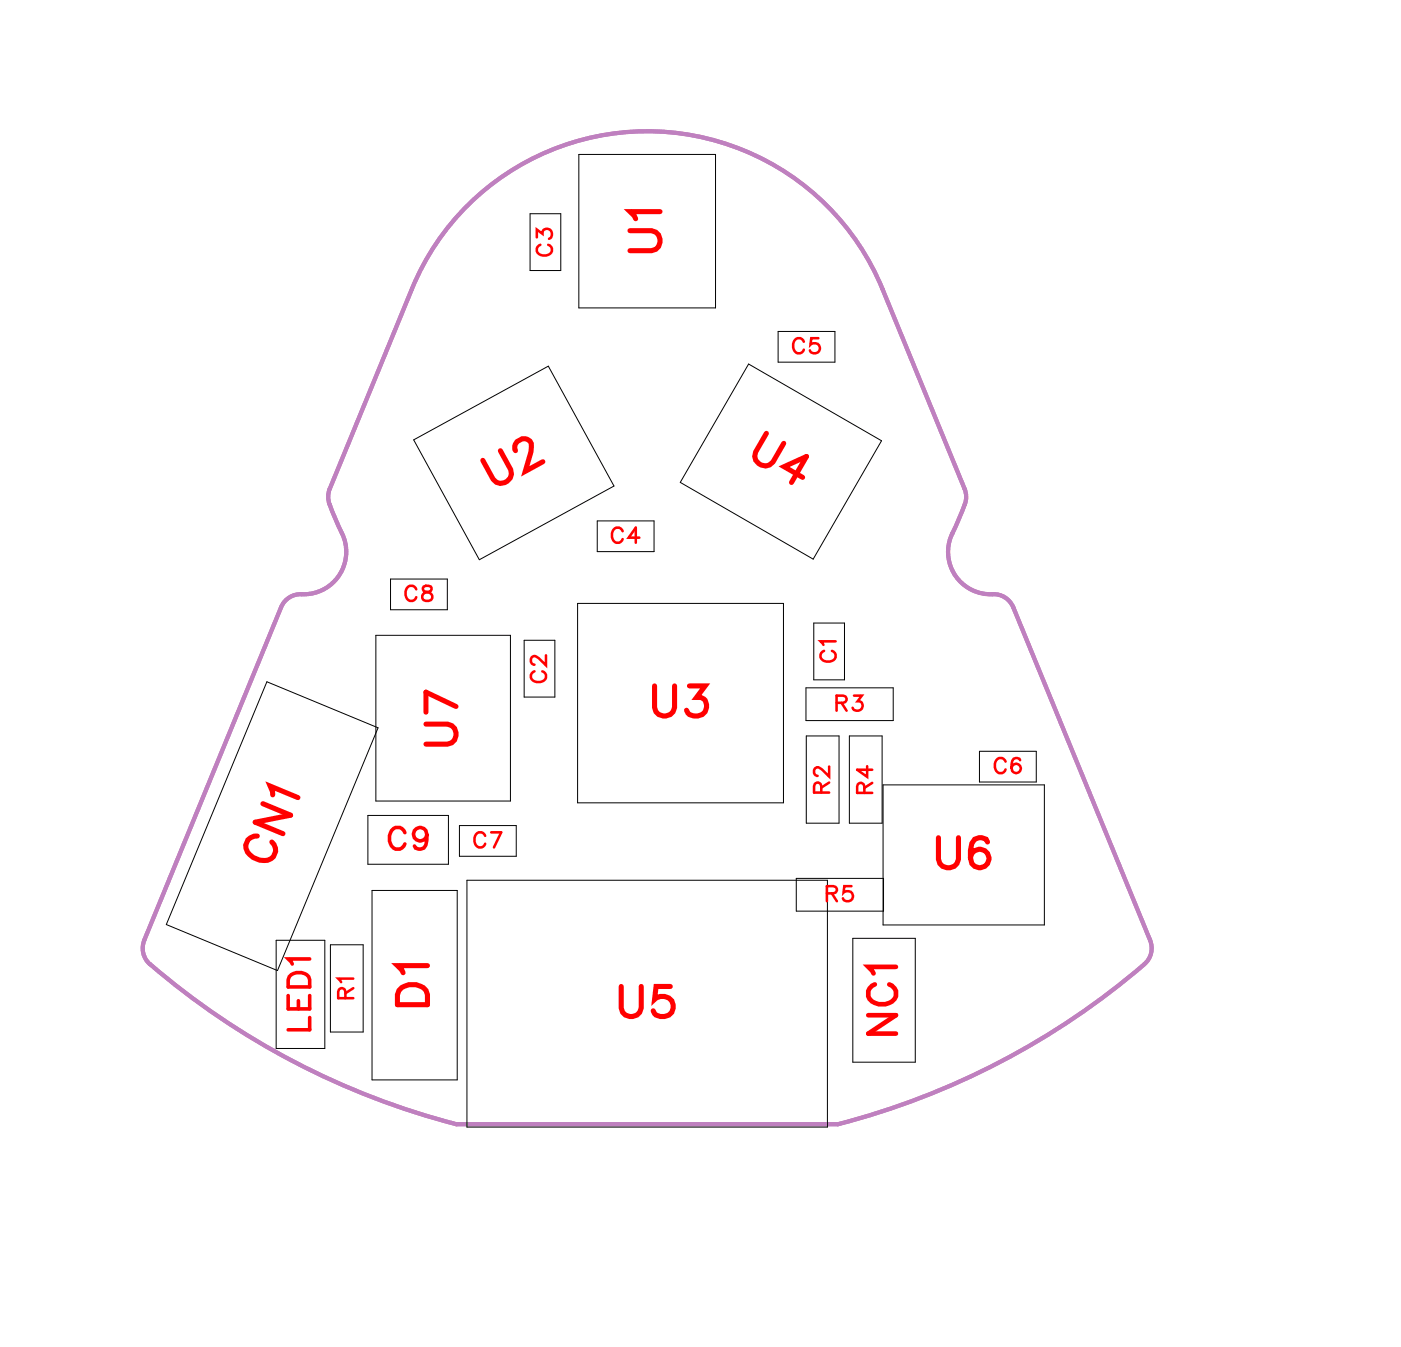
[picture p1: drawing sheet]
<svg xmlns="http://www.w3.org/2000/svg" width="33mm" height="32mm" viewBox="0 0 33 32" stroke-linecap="round" stroke-linejoin="round" font-family="sans-serif">
<path d="M8.1 12.6a1.05 1.05 0 0 1-1.2 1.5l-.3 .2-3.2 7.9v.4a17.2 17.2 0 0 0 7.4 3.9h9a17.2 17.2 0 0 0 7.3-3.9v-.4l-3.2-7.9a1.48 1.48 0 0 0-1-.4 1 1 0 0 1-.4-1.3M22.5 12.6l.3-.7v-.4l-2-4.7a6 6 0 0 0-5.5-3.7 6 6 0 0 0-5.6 3.7l-1.9 4.7v.4l.3 .7" fill="none" stroke="#bf80bf" stroke-width=".1"/>
<g fill="none" stroke="#000" stroke-width=".02">
<path d="M6.3 16.1l2.6 1.1-2.4 5.7-2.6-1.1zM8.7 19.2h1.9v1.2h-1.9zM8.9 15h3.1v3.9h-3.1zM9.2 13.7h1.4v.7h-1.4zM9.8 10.4l3.1-1.8 1.6 2.9-3.2 1.7zM10.8 19.5h1.4v.7h-1.4zM12.4 15.1h.7v1.3h-.7zM12.5 5h.7v1.4h-.7zM13.6 14.2h4.9v4.7h-4.9zM13.7 3.6h3.2v3.7h-3.2zM14.1 12.3h1.3v.7h-1.3zM17.7 8.6l3.1 1.8-1.6 2.8-3.2-1.8z"/>
<path d="M18.4 7.8h1.3v.7h-1.3zM19 16.2h2.1v.8h-2.1zM19 17.4h.8v2h-.8zM19.2 14.7h.7v1.3h-.7zM20.8 18.5h3.8v3.3h-3.8v-4.4h-.8v2h.8M23.1 17.7h1.3v.8h-1.3zM6.5 22.2h1.2v2.5h-1.2zM7.8 22.3h.8v2.1h-.8zM8.8 21h2v4.5h-2zM11 20.8h8.5v5.8h-8.5zM18.8 20.7h2v.8h-2zM20.1 22.1h1.5v3h-1.5z"/>
</g>
<g fill="none" stroke="#f00" stroke-width=".06">
<path d="M9.8 13.9a.13 .13 0 0 0-.1-.1 .13 .13 0 0 0-.1 .2 .13 .13 0 0 0 .1 .2 .13 .13 0 0 0 .1-.1M10 13.8v.1l.2 .2a.12 .12 0 0 1-.1 .1 .12 .12 0 0 1-.1-.2l.2-.1zM11.4 19.7a.13 .13 0 0 0-.1-.1 .13 .13 0 0 0-.1 .2v.1a.13 .13 0 0 0 .1 .1 .13 .13 0 0 0 .1-.1M11.6 19.6h.2l-.1 .4M12.6 15.8a.13 .13 0 0 0-.1 .2 .13 .13 0 0 0 .2 .1 .13 .13 0 0 0 .2-.1 .13 .13 0 0 0-.1-.2M12.7 5.6v-.2l.1 .1a.12 .12 0 0 1 .2-.1 .12 .12 0 0 1 0 .2M12.7 5.8a.13 .13 0 0 0 0 .1 .13 .13 0 0 0 .1 .1h.1a.13 .13 0 0 0 .1-.1 .13 .13 0 0 0-.1-.1M12.9 15.5v.2l-.3-.2h-.1l.1 .2M14.7 12.5a.13 .13 0 0 0-.2-.1 .13 .13 0 0 0-.1 .2v.1a.13 .13 0 0 0 .1 .1 .13 .13 0 0 0 .2-.1M15.1 12.7h-.3l.2-.2v.3M19 8.1a.13 .13 0 0 0-.2-.1 .13 .13 0 0 0-.1 .1v.1a.13 .13 0 0 0 .1 .1 .13 .13 0 0 0 .2-.1M19.3 8h-.2v.1a.13 .13 0 0 1 .2 0 .13 .13 0 0 1 0 .2 .13 .13 0 0 1-.2 0"/>
<path d="M19.4 18.7v-.2h-.2v.2h.4M19.4 15.4a.13 .13 0 0 0 0 .1 .13 .13 0 0 0 .1 .1h.1a.13 .13 0 0 0 .1-.1 .13 .13 0 0 0-.1-.1M19.6 18.1v.2l-.3-.2-.1 .1 .1 .1M19.6 18.5l-.2 .1M19.7 15.1h-.3v.1M19.7 16.6h.2l.1-.2h-.3v.4M19.9 16.6l.1 .2M20.1 16.4h.2l-.1 .1a.12 .12 0 0 1 .1 .2 .12 .12 0 0 1-.2 0M20.4 18.7v-.2h-.1l-.1 .2h.4M20.5 18.1v.2l-.3-.1h.4M20.6 18.5l-.2 .1M23.7 18a.13 .13 0 0 0-.1-.1 .13 .13 0 0 0-.1 .1v.1a.13 .13 0 0 0 .1 .1 .13 .13 0 0 0 .1 0"/>
<path d="M24.1 17.9a.18 .18 0 0 0-.3 .2 .16 .16 0 0 0 .3 .1 .11 .11 0 0 0-.1-.2 .11 .11 0 0 0-.1 .1M8.1 23.6v-.3h-.1v.3h.3M8.3 23.1h-.3v.1M8.3 23.3l-.2 .1M19.5 21.1h.2v-.2h-.2v.4M19.6 21.1l.1 .2M20.1 20.9h-.2v.2a.13 .13 0 0 1 .2 0 .13 .13 0 0 1 0 .1 .13 .13 0 0 1-.2 0"/>
</g>
<g fill="none" stroke="#f00" stroke-width=".12">
<path d="M6.1 19.7a.26 .26 0 0 0-.3 .2 .26 .26 0 0 0 .2 .3l.1 .1a.26 .26 0 0 0 .4-.1 .26 .26 0 0 0-.1-.3M6.2 19l.7 .2-.9 .2 .7 .3M6.4 18.8v-.3l.6 .3M10 17.1h.6l.2 .2-.1 .2-.7 .1M10.8 16.7l-.8-.4v.5M11.8 10.6l.3 .6-.2 .2-.3-.1-.2-.4M12.2 10.6v-.2h.1h.2v.3l-.1 .4 .4-.2M14.9 5.4h.5l.2 .2-.1 .3h-.6M15.4 16.2v.5l.2 .2 .3-.1v-.6M15.6 5h-.7l.1 .2M16.3 16.2h.3l-.2 .3a.24 .24 0 0 1 .2 .3 .24 .24 0 0 1-.4 0M18.1 10.2l-.3 .6 .2 .2 .2-.1 .3-.4"/>
<path d="M18.9 11.3l-.4-.3 .5-.2-.3 .6M22.1 19.8v.5l.2 .2 .3-.1v-.6M23.3 19.9v-.1a.35 .35 0 0 0-.5 .3 .35 .35 0 0 0 .3 .4 .22 .22 0 0 0 .2-.2 .22 .22 0 0 0-.2-.3 .22 .22 0 0 0-.2 .2M9.5 23.3l.1-.1 .4 .1 .1 .4h-.7zM10.1 22.8h-.7l.1 .2M14.7 23.3v.5l.2 .2 .2-.1v-.6M15.8 23.3h-.3l-.1 .3a.25 .25 0 0 1 .4 0 .25 .25 0 0 1 0 .3 .25 .25 0 0 1-.4-.1"/>
</g>
<path d="M20.5 24h.6l-.6 .4h.6M20.6 23.2a.24 .24 0 0 0-.1 .3 .24 .24 0 0 0 .2 .2h.2a.24 .24 0 0 0 .2-.2 .24 .24 0 0 0-.1-.3M21.1 22.8h-.6l.1 .2" fill="none" stroke="#f00" stroke-width=".11"/>
<path d="M9.6 19.6a.19 .19 0 0 0-.3-.1 .19 .19 0 0 0-.1 .2v.1a.19 .19 0 0 0 .1 .2 .19 .19 0 0 0 .3-.1M10.1 19.7a.16 .16 0 0 1-.2 .1 .16 .16 0 0 1-.1-.2 .16 .16 0 0 1 .2 0v.4h-.2M6.8 23.5v.3h.5v-.3M6.8 23a.28 .28 0 0 1 .5 .1v.2h-.5zM7 23.6v.2M7.3 22.6h-.5l.1 .1M7.3 24v.3h-.5" fill="none" stroke="#f00" stroke-width=".08"/>
<g font-size="1.2" fill="#fff">
<text x="15.9" y="6" transform="rotate(-90 15.9 6)">U1</text>
<text x="11.8" y="11.8" transform="rotate(-29 11.8 11.8)">U2</text>
<text x="17.5" y="11.1" transform="rotate(30 17.5 11.1)">U4</text>
<text x="11.1" y="17.6" transform="rotate(-90 11.1 17.6)">U7</text>
<text x="15.4" y="17.2">U3</text>
<text x="6.6" y="20.6" transform="rotate(-68 6.6 20.6)">CN1</text>
<text x="10.4" y="23.8" transform="rotate(-90 10.4 23.8)">D1</text>
<text x="22.1" y="20.8">U6</text>
<text x="14.6" y="24.3">U5</text>
</g>
<text font-size="1.1" fill="#fff" x="21.4" y="24.4" transform="rotate(-90 21.4 24.4)">NC1</text>
<g font-size=".9" fill="#fff">
<text x="9.1" y="20.2">C9</text>
<text x="7.5" y="24.3" transform="rotate(-90 7.5 24.3)">LED1</text>
</g>
<g font-size=".6" fill="#fff">
<text x="13.2" y="6.1" transform="rotate(-90 13.2 6.1)">C3</text>
<text x="18.7" y="8.5">C5</text>
<text x="9.5" y="14.3">C8</text>
<text x="13" y="16.1" transform="rotate(-90 13 16.1)">C2</text>
<text x="14.4" y="13">C4</text>
<text x="19.7" y="16.9">R3</text>
<text x="19.9" y="15.6" transform="rotate(-90 19.9 15.6)">C1</text>
<text x="8.5" y="23.6" transform="rotate(-90 8.5 23.6)">R1</text>
<text x="11.2" y="20.1">C7</text>
<text x="19.5" y="21.4">R5</text>
<text x="19.7" y="18.7" transform="rotate(-90 19.7 18.7)">R2</text>
<text x="20.7" y="18.7" transform="rotate(-90 20.7 18.7)">R4</text>
<text x="23.4" y="18.4">C6</text>
</g>
</svg>
